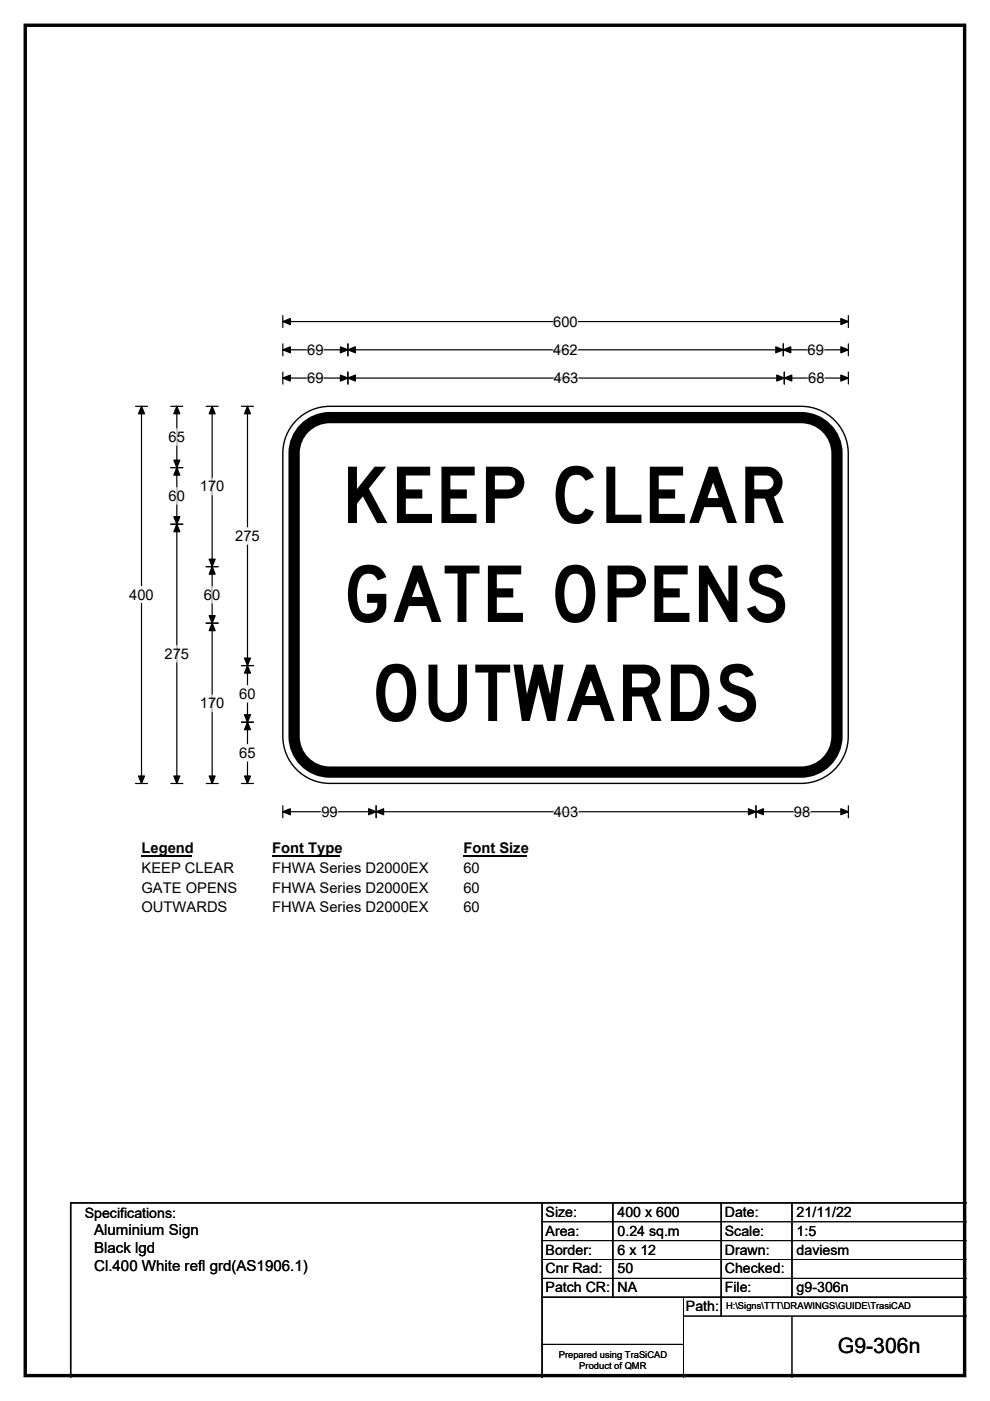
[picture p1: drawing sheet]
<svg xmlns="http://www.w3.org/2000/svg" width="210mm" height="297mm" viewBox="0 0 210 297" stroke-linecap="round" stroke-linejoin="round" font-family="sans-serif">
<path d="M5.4 5.4h199.2v286.3h-199.2z" fill="none" stroke="#000" stroke-width=".72"/>
<path d="M60 68.2h119.9M60 66.9v2.5M179.9 66.9v2.5" fill="none" stroke="#000" stroke-width=".25"/>
<path d="M60 68.2l1.6-.7v1.3zM178.4 67.5l1.5 .7-1.5 .6z" fill="#000" stroke="#000" stroke-width=".25"/>
<path d="M117.3 66.4h5.3v3.5h-5.3z" fill="#fff"/>
<g fill="none" stroke="#000" stroke-width=".25">
<path d="M60 74.2h119.9M60 72.9v2.5M60 78.9v2.5M73.8 72.9v2.5M73.8 78.9v2.5M166.1 72.9v2.5M166.3 78.9v2.5M179.9 72.9v2.5M179.9 78.9v2.5M28.7 86.1h2.6M30 86.1v80M60 80.2h119.9"/>
<path d="M28.7 166.1h2.6M60 170.8v2.6M60 172.1h119.9M79.8 170.8v2.6M160.3 170.8v2.6M179.9 170.8v2.6"/>
</g>
<g fill="#000" stroke="#000" stroke-width=".25">
<path d="M60 74.2l1.6-.7v1.3zM73.8 74.2l1.6-.7v1.3zM72.2 73.5l1.6 .7-1.6 .6zM164.5 73.5l1.6 .7-1.6 .6zM166.1 74.2l1.6-.7v1.3zM178.4 73.5l1.5 .7-1.5 .6zM30 86.1l.6 1.6h-1.2zM60 80.2l1.6-.7v1.3zM73.8 80.2l1.6-.7v1.3zM72.2 79.5l1.6 .7-1.6 .6zM164.8 79.5l1.5 .7-1.5 .6zM166.3 80.2l1.6-.7v1.3z"/>
<path d="M178.4 79.5l1.5 .7-1.5 .6zM29.4 164.5h1.2l-.6 1.6zM60 172.1l1.6-.6v1.2zM79.8 172.1l1.6-.6v1.2zM78.2 171.5l1.6 .6-1.6 .6zM158.7 171.5l1.6 .6-1.6 .6zM160.3 172.1l1.6-.6v1.2zM178.4 171.5l1.5 .6-1.5 .6z"/>
</g>
<path d="M65.2 74.2h3.4M117.3 74.2h5.3M171.3 74.2h3.5M65.2 80.2h3.4M117.5 80.2h5.2M171.4 80.2h3.5M68.2 172.1h3.4M117.5 172.1h5.2M168.4 172.1h3.5" fill="none" stroke="#fff" stroke-width=".25"/>
<path d="M27.4 124.4h5.2v3.5h-5.2z" fill="#fff"/>
<g fill="none" stroke="#000" stroke-width=".25">
<path d="M36.2 99.1h2.6M36.2 86.1h2.6M37.5 86.1v80M43.7 86.1h2.6M45 86.1v80M51.2 86.1h2.6M52.5 86.1v80M36.2 111.1h2.6M43.7 120.1h2.6M43.7 132.1h2.6M51.2 141.1h2.6M51.2 153.1h2.6"/>
<path d="M36.2 166.1h2.6M43.7 166.1h2.6M51.2 166.1h2.6"/>
</g>
<g fill="#000" stroke="#000" stroke-width=".25">
<path d="M37.5 99.1l.6 1.6h-1.2zM37.5 86.1l.6 1.6h-1.2zM36.9 97.6h1.2l-.6 1.5zM45 86.1l.6 1.6h-1.2zM52.5 86.1l.6 1.6h-1.2zM36.9 109.6h1.2l-.6 1.5zM37.5 111.1l.6 1.6h-1.2zM45 120.1l.6 1.6h-1.2zM44.4 130.5h1.2l-.6 1.6zM44.4 118.6h1.2l-.6 1.5zM45 132.1l.6 1.6h-1.2zM52.5 141.1l.6 1.6h-1.2z"/>
<path d="M51.9 151.5h1.2l-.6 1.6zM51.9 139.5h1.2l-.6 1.6zM52.5 153.1l.6 1.6h-1.2zM36.9 164.5h1.2l-.6 1.6zM44.4 164.5h1.2l-.6 1.6zM51.9 164.5h1.2l-.6 1.6z"/>
</g>
<path d="M37.5 90.9v3.5M37.5 103.4v3.5M45 101.4v3.5M52.5 111.9v3.5M37.5 136.9v3.5M45 124.4v3.5M45 147.4v3.5M52.5 145.4v3.5M52.5 157.9v3.5" fill="none" stroke="#fff" stroke-width=".25"/>
<path d="M30 178.1h10.8v3.5h-10.8z" fill="#fff"/>
<path d="M30 181.4h10.8" fill="none" stroke="#000" stroke-width=".32"/>
<path d="M57.7 178.1h14.4v3.5h-14.4z" fill="#fff"/>
<path d="M57.7 181.4h14.4" fill="none" stroke="#000" stroke-width=".32"/>
<path d="M98.3 178.1h13.4v3.5h-13.4z" fill="#fff"/>
<path d="M98.3 181.4h13.4" fill="none" stroke="#000" stroke-width=".32"/>
<g fill="#fff">
<path d="M30 182.3h19.6v3.5h-19.6z"/>
<path d="M57.7 182.3h33.1v3.5h-33.1z"/>
<path d="M98.3 182.3h3.4v3.5h-3.4z"/>
<path d="M30 186.5h20.2v3.5h-20.2z"/>
<path d="M57.7 186.5h33.1v3.5h-33.1z"/>
<path d="M98.3 186.5h3.4v3.5h-3.4z"/>
<path d="M30 190.7h18.2v3.5h-18.2z"/>
<path d="M57.7 190.7h33.1v3.5h-33.1z"/>
<path d="M98.3 190.7h3.4v3.5h-3.4z"/>
</g>
<path d="M63.3 88.7a9.9 9.9 0 0 1 6.7-2.6h99.9a10 10 0 0 1 10 10v60a10 10 0 0 1-10 10h-99.9a10 10 0 0 1-10-10v-60a9.9 9.9 0 0 1 3.3-7.4z" fill-rule="evenodd" fill="#fff" stroke="#fff" stroke-width=".21"/>
<path d="M65 90.4a7.6 7.6 0 0 1 5-1.9h99.9a7.6 7.6 0 0 1 7.6 7.6v60a7.6 7.6 0 0 1-7.6 7.6h-99.9a7.6 7.6 0 0 1-7.6-7.6v-60a7.6 7.6 0 0 1 2.6-5.7z" fill="none" stroke="#000" stroke-width="2.4"/>
<path d="M63.3 88.7a9.9 9.9 0 0 1 6.7-2.6h99.9a10 10 0 0 1 10 10v60a10 10 0 0 1-10 10h-99.9a10 10 0 0 1-10-10v-60a9.9 9.9 0 0 1 3.3-7.4zM115 255v37M130 255v20M153 255v24M168 255v20M205 255h-190v37M115 275h90" fill="none" stroke="#000" stroke-width=".3"/>
<path d="M115 259h90M115 263h90M115 267h90M115 271h90M145 279h60M145 275v17M168 279v13M115 285h30" fill="none" stroke="#000" stroke-width=".21"/>
<g font-size="16.6">
<text x="72.4" y="110.9">KEEP CLEAR</text>
<text x="72.6" y="131.9">GATE OPENS</text>
<text x="78.6" y="152.9">OUTWARDS</text>
</g>
<text font-size="4.5" x="177.7" y="286.9">G9-306n</text>
<g font-size="3.2">
<text x="20" y="261.9">Aluminium Sign</text>
<text x="20" y="265.7">Black lgd</text>
<text x="20" y="269.6">Cl.400 White refl grd(AS1906.1)</text>
</g>
<g font-size="3.1">
<text x="117.3" y="69.2">600</text>
<text x="65.2" y="75.2">69</text>
<text x="117.3" y="75.2">462</text>
<text x="171.3" y="75.2">69</text>
<text x="65.2" y="81.2">69</text>
<text x="117.5" y="81.2">463</text>
<text x="171.4" y="81.2">68</text>
<text x="35.8" y="93.7">65</text>
<text x="35.8" y="106.2">60</text>
<text x="42.4" y="104.2">170</text>
<text x="49.9" y="114.7">275</text>
<text x="27.4" y="127.2">400</text>
<text x="43.3" y="127.2">60</text>
<text x="34.9" y="139.7">275</text>
<text x="50.8" y="148.2">60</text>
<text x="42.4" y="150.2">170</text>
<text x="50.8" y="160.7">65</text>
<text x="68.2" y="173.2">99</text>
<text x="117.5" y="173.2">403</text>
<text x="168.4" y="173.2">98</text>
<text x="30" y="180.9">Legend</text>
<text x="30" y="185.1">KEEP CLEAR</text>
<text x="57.7" y="180.9">Font Type</text>
<text x="57.7" y="185.1">FHWA Series D2000EX</text>
<text x="98.3" y="180.9">Font Size</text>
<text x="98.3" y="185.1">60</text>
<text x="30" y="189.3">GATE OPENS</text>
<text x="57.7" y="189.3">FHWA Series D2000EX</text>
<text x="98.3" y="189.3">60</text>
<text x="30" y="193.5">OUTWARDS</text>
<text x="57.7" y="193.5">FHWA Series D2000EX</text>
<text x="98.3" y="193.5">60</text>
</g>
<g font-size="3">
<text x="115.7" y="258">Size:</text>
<text x="131" y="258">400 x 600</text>
<text x="153.7" y="258">Date:</text>
<text x="169" y="258">21/11/22</text>
<text x="18" y="258.2">Specifications:</text>
<text x="115.7" y="262">Area:</text>
<text x="131" y="262">0.24 sq.m</text>
<text x="153.7" y="262">Scale:</text>
<text x="169" y="262">1:5</text>
<text x="115.7" y="266">Border:</text>
<text x="115.7" y="270">Cnr Rad:</text>
<text x="131" y="266">6 x 12</text>
<text x="131" y="270">50</text>
<text x="153.7" y="266">Drawn:</text>
<text x="153.7" y="270">Checked:</text>
<text x="169" y="266">daviesm</text>
<text x="115.7" y="274">Patch CR:</text>
<text x="131" y="274">NA</text>
<text x="153.7" y="274">File:</text>
<text x="169" y="274">g9-306n</text>
<text x="145.5" y="278">Path:</text>
</g>
<g font-size="2">
<text x="154" y="277.6">H:\Signs\TTT\DRAWINGS\GUIDE\TrasiCAD</text>
<text x="118.5" y="287.8">Prepared using TraSiCAD</text>
<text x="122.9" y="290.2">Product of QMR</text>
</g>
</svg>
